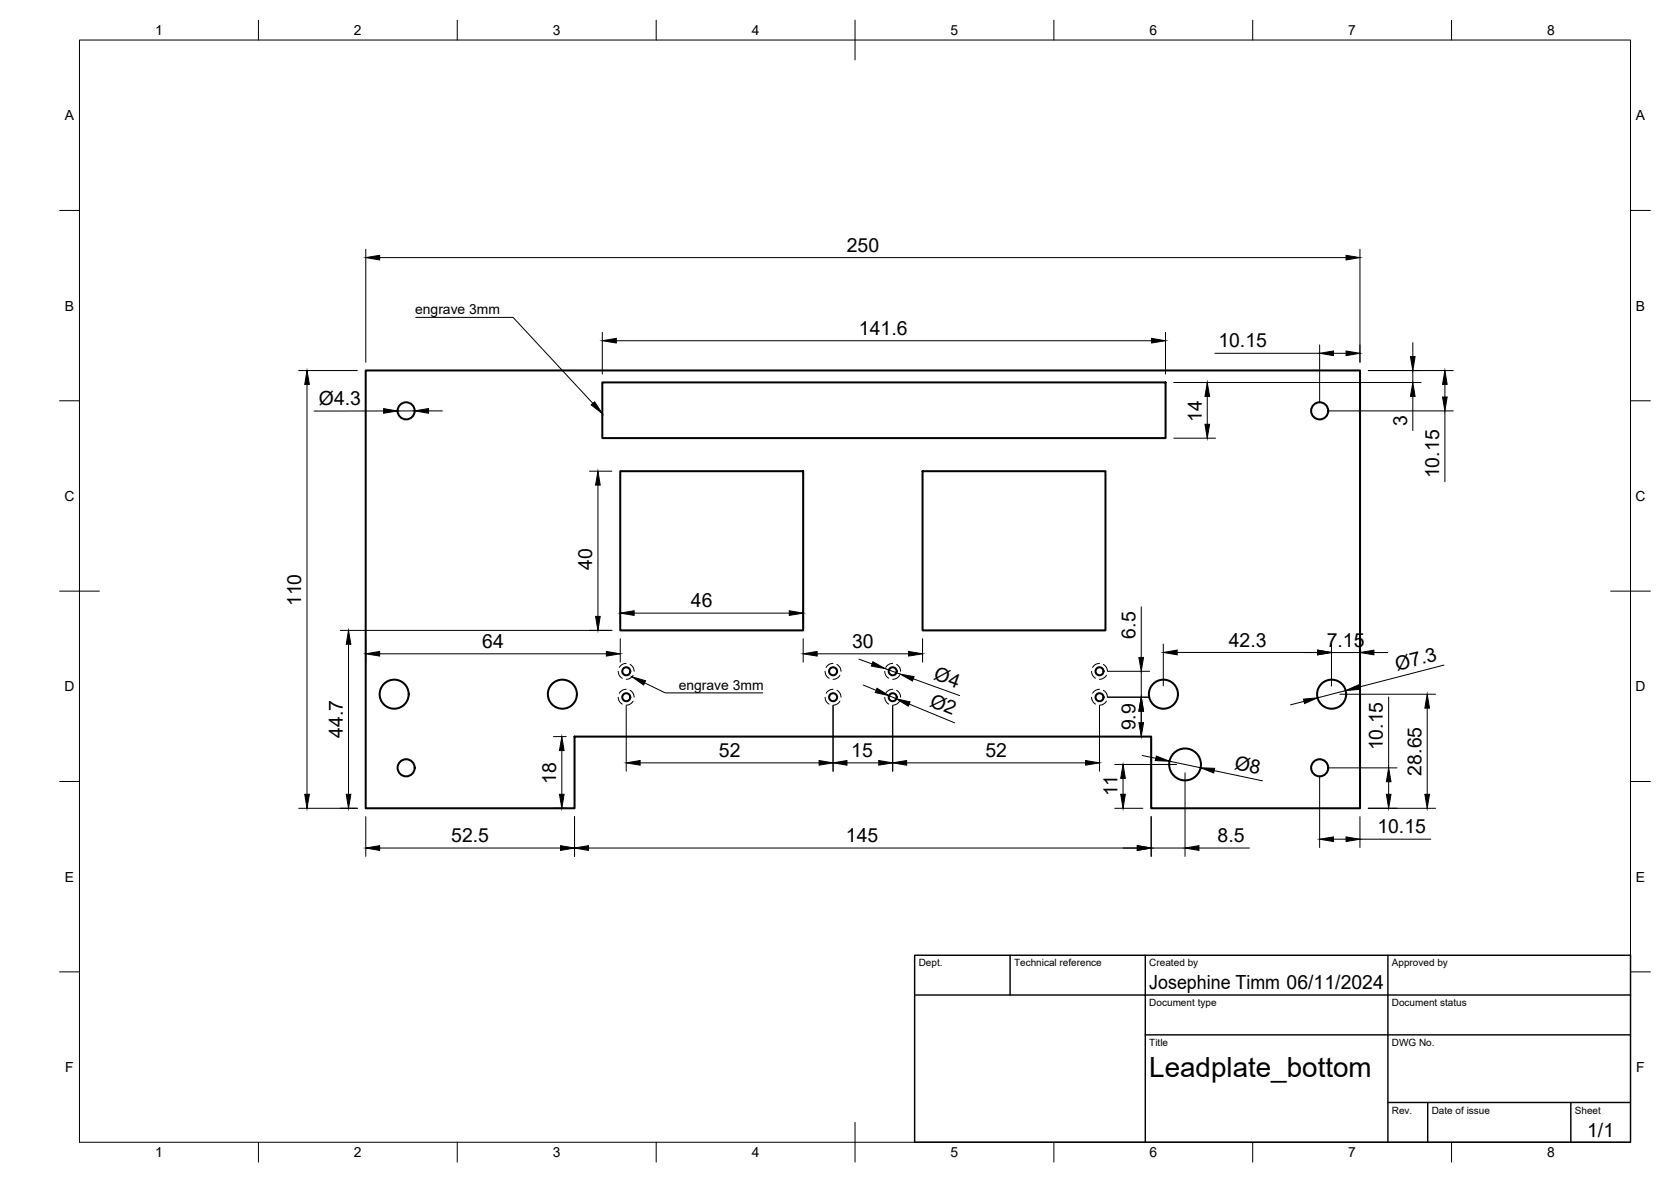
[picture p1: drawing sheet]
<svg xmlns="http://www.w3.org/2000/svg" width="420mm" height="297mm" viewBox="0 0 420 297" stroke-linecap="round" stroke-linejoin="round" font-family="sans-serif">
<!-- layer: Visible -->
<g fill="none" stroke="#000" stroke-width=".51">
<path d="M91.9 93.1h250.1v110h-52.5v-18h-145v18h-52.6zM151.4 96.1h141.7v14h-141.7zM156 118.4h46v40h-46zM232 118.4h46v40h-46z"/>
<circle cx="102.1" cy="103.2" r="2.15"/>
<circle cx="331.8" cy="103.2" r="2.15"/>
<circle cx="99.1" cy="174.5" r="3.7"/>
<circle cx="141.4" cy="174.5" r="3.7"/>
<circle cx="157.5" cy="175.2" r="1.01"/>
<circle cx="157.5" cy="168.7" r="1.01"/>
<circle cx="209.5" cy="168.7" r="1.01"/>
<circle cx="209.5" cy="175.2" r="1.01"/>
<circle cx="224.5" cy="175.2" r="1.01"/>
<circle cx="224.5" cy="168.7" r="1.01"/>
<circle cx="276.5" cy="168.7" r="1.01"/>
<circle cx="276.5" cy="175.2" r="1.01"/>
<circle cx="292.5" cy="174.5" r="3.7"/>
<circle cx="334.8" cy="174.5" r="3.7"/>
<circle cx="102.1" cy="193" r="2.15"/>
<circle cx="298" cy="192.1" r="4"/>
<circle cx="331.8" cy="193" r="2.15"/>
</g>
<!-- layer: Hidden -->
<g fill="none" stroke="#000" stroke-width=".25">
<path d="M155.4 168.7l.4 1.1 .7 .6M155.4 175.2l.4 1.1 .7 .6M157.4 166.7l-1.1 .4-.6 .6M157.4 173.2l-1.1 .4-.6 .6M158.4 167l.8 .8 .2 .9M158.4 173.5l.8 .8 .2 .9M159.2 169.7l-.7 .7-1 .3M159.2 176.2l-.7 .7-1 .3M207.5 175.2l.3 1.1 .7 .6M207.5 168.7l.3 1.1 .7 .6M209.4 173.2l-.8 .2-.9 .8M209.4 166.7l-.8 .2-.9 .8"/>
<path d="M210.4 173.5l.8 .8 .3 .9M210.4 167l.8 .8 .3 .9M211.2 176.2l-.7 .7-1 .3M211.2 169.7l-.7 .7-1 .3M222.5 168.7l.3 1.1 .7 .6M222.5 175.2l.3 1.1 .7 .6M224.5 166.7l-.9 .2-.9 .8M224.5 173.2l-.9 .2-.9 .8M225.4 167l.8 .8 .2 .9M225.4 173.5l.8 .8 .2 .9M226.2 169.7l-.7 .7-1 .3M226.2 176.2l-.7 .7-1 .3"/>
<path d="M274.5 175.2l.3 1.1 .7 .6M274.5 168.7l.3 1.1 .7 .6M276.5 173.2l-1.2 .4-.6 .6M276.5 166.7l-1.2 .4-.6 .6M277.5 173.5l.7 .8 .2 .9M277.5 167l.7 .8 .2 .9M278.2 176.2l-.7 .7-1 .3M278.2 169.7l-.7 .7-1 .3"/>
</g>
<!-- layer: BORDER -->
<g fill="none" stroke="#000" stroke-width=".25">
<path d="M20 10.1h390v276.9h-390zM65 5.1v5M115 5.1v5M165 5.1v5M215 5.1v10M265 5.1v5M315 5.1v5M365 5.1v5M15 52.9h5M410 52.9h5M15 100.7h5M410 100.7h5"/>
<path d="M15 148.6h10M405 148.6h10M15 196.4h5M410 196.4h5M15 244.2h5M410 244.2h5M65 287v5M115 287v5M165 287v5M215 282.1v9.9M265 287v5M315 287v5"/>
<path d="M365 287v5"/>
</g>
<!-- layer: TITLEBLOCK -->
<path d="M230 240.1h180v46.9h-180zM230 250h180M254 240.1v9.9M288 240.1v46.9M349 240.1v46.9M288 260.1h122M349 277.1h61M359 277.1v9.9M395 277.1v9.9" fill="none" stroke="#000" stroke-width=".36"/>
<!-- layer: FD_Dimensions -->
<g fill="none" stroke="#000" stroke-width=".25">
<path d="M92 62.6v28.4M95.5 64.7h243M341.9 62.6v28.4M75.1 93.1h14.8M77.2 96.6v103M151.4 83.5v10.5M155 85.6h134.6M293.1 83.5v10.5M295.1 96.1h62.2M303.6 99.6v7M305.5 88.8h26.3M331.8 86.7v14.5"/>
<path d="M335.3 88.8h3.2M344 93.1h21.4M355.2 86.1v3.5M355.2 93.1v3M355.2 99.6v8.6M363.3 96.6v3.2M96.5 103.3h-17.5M104.3 103.3h-4.4M107.8 103.3h3.5M148.2 118.4h5.7M295.1 110.1h10.5M333.9 103.3h31.5"/>
<path d="M363.3 103.3v17.8M150.3 121.9v33M85.5 158.4h68.4M156 152v4.3M159.4 154.1h39.1M202 152v4.3M287 152.5v12.7M87.6 161.9v37.7M92 160.5v5.9M95.5 164.3h57M156 160.5v5.9M157.5 177.3v16.5"/>
<path d="M202 160.5v5.9M205.5 164.3h23M209.5 177.3v16.5M216 165.7l3.3 1.1M217.1 172.2l3.2 1.3M222.6 168l3.7 1.4M223.5 174.8l1.9 .8M224.5 177.3v16.5M228.6 176.9l11.5 4.8M229.6 170.6l11.7 4.2M232 160.5v5.9M276.5 177.3v16.5"/>
<path d="M278.6 175.2h10.5M278.6 168.7h10.5M287 168.7v6.5M287 178.7v3.5M292.5 161.9v10.5M296 164h35.3M327.8 164h3.5M327.9 176.3l-3.4 .8M334.8 161.9v10.5M334.8 164h7.1M336.9 174.5h24.1M338.3 173.6l-7 1.8"/>
<path d="M341.9 164.1v2M345.5 164h3.5M349.2 175.2v17.8M358.9 178v21.6M363.1 167.1l-21.4 5.6M139.1 185.1h3.3M141.3 188.6v11M161 191.7h45M213 191.7h8M228 191.7h45M280.3 192.1h15.5M282.4 195.6v4"/>
<path d="M284.9 185.1h2.5M287.2 189.9l3.4 .7M294 191.3l7.9 1.6M298 194.2v21M305.3 193.7l12.1 2.5M331.8 195.1v17.9M333.9 193h17.4M349.2 196.5v3.1M75.1 203.1h14.8M92 205.2v10M95.5 213.1h45.4M139.1 203.1h3.3"/>
<path d="M144.5 205.2v10M148 213.1h138M280.3 203.1h7.1M289.5 205.2v10M289.5 213.1h8.5M301.5 213.1h12.7M335.3 210.9h3.2M341.9 205.2v7.8M341.9 210.9h17.9M344 203.1h17"/>
</g>
<g fill="#000" stroke="#000" stroke-width=".25">
<path d="M92 64.7l3.5-.5v1.1zM338.5 64.2l3.4 .5-3.4 .6zM77.2 93.1l.6 3.5h-1.2zM151.4 85.6l3.6-.6v1.2zM289.6 85l3.5 .6-3.5 .6zM303.6 96.1l.5 3.5h-1.1zM331.8 88.8l3.5-.6v1.2zM338.5 88.2l3.4 .6-3.4 .6zM354.6 89.6h1.2l-.6 3.5zM355.2 96.1l.6 3.5h-1.2zM363.3 93.1l.6 3.5h-1.2zM362.7 99.8h1.2l-.6 3.5z"/>
<path d="M96.5 102.7l3.4 .6-3.4 .6zM104.3 103.3l3.5-.6v1.2zM303 106.6h1.1l-.5 3.5zM150.3 118.4l.6 3.5h-1.1zM149.8 154.9h1.1l-.6 3.5zM156 154.1l3.4-.6v1.2zM198.5 153.5l3.5 .6-3.5 .6zM87.6 158.4l.6 3.5h-1.1zM92 164.3l3.5-.6v1.2zM152.5 163.7l3.5 .6-3.5 .6zM202 164.3l3.5-.6v1.2zM219.5 166.3l3.1 1.7-3.5-.6z"/>
<path d="M220.5 173l3 1.8-3.4-.8zM228.5 163.7l3.5 .6-3.5 .6zM225.4 175.6l3.4 .8-.4 1.1zM226.3 169.4l3.5 .6-.4 1.1zM287 175.2l.5 3.5h-1.1zM286.4 165.2h1.1l-.5 3.5zM292.5 164l3.5-.6v1.2zM327.7 175.7l3.6-.3-3.3 1.4zM331.3 163.4l3.5 .6-3.5 .6zM338.3 173.6l3.3-1.5 .3 1.1zM341.9 164l3.6-.6v1.2zM358.9 174.5l.5 3.5h-1.1z"/>
<path d="M76.6 199.6h1.2l-.6 3.5zM87.1 199.6h1.1l-.6 3.5zM140.7 199.6h1.1l-.5 3.5zM141.3 185.1l.5 3.5h-1.1zM157.5 191.7l3.5-.6v1.2zM206 191.1l3.5 .6-3.5 .6zM209.5 191.7l3.5-.6v1.2zM221 191.1l3.5 .6-3.5 .6zM224.5 191.7l3.5-.6v1.2zM273 191.1l3.5 .6-3.5 .6zM281.8 199.6h1.2l-.6 3.5zM282.4 192.1l.6 3.5h-1.2z"/>
<path d="M286.4 181.6h1.1l-.5 3.5zM290.7 190l3.3 1.3-3.5-.2zM301.9 192.9l3.5 .2-.2 1.1zM348.6 199.6h1.2l-.6 3.5zM349.2 193l.6 3.5h-1.2zM358.3 199.6h1.1l-.5 3.5zM92 213.1l3.5-.6v1.2zM140.9 212.5l3.6 .6-3.6 .6zM144.5 213.1l3.5-.6v1.2zM286 212.5l3.5 .6-3.5 .6zM298 213.1l3.5-.6v1.2zM331.8 210.9l3.5-.6v1.2z"/>
<path d="M338.5 210.3l3.4 .6-3.4 .6z"/>
</g>
<!-- layer: Leaders -->
<path d="M148.7 101.8l.8-.8 1.9 2.9zM158.9 170.1l3.4 1-.5 1z" fill="#000" stroke="#000" stroke-width=".25"/>
<path d="M104.5 79.8h24.5l20.1 21.6M162.1 171.6l5.2 2.5h24.5" fill="none" stroke="#000" stroke-width=".25"/>
<text font-size="7" x="289" y="270.6">Leadplate_bottom</text>
<g font-size="4.9">
<text x="212.9" y="63.3">250</text>
<text x="216" y="84.2">141.6</text>
<text x="306.3" y="87.3">10.15</text>
<text x="80.2" y="101.8">Ø4.3</text>
<text x="302.2" y="106" transform="rotate(-90 302.2 106)">14</text>
<text x="353.8" y="107" transform="rotate(-90 353.8 107)">3</text>
<text x="361.8" y="120.2" transform="rotate(-90 361.8 120.2)">10.15</text>
<text x="148.9" y="143.2" transform="rotate(-90 148.9 143.2)">40</text>
<text x="75.7" y="152.3" transform="rotate(-90 75.7 152.3)">110</text>
<text x="173.7" y="152.6">46</text>
<text x="285.5" y="160.5" transform="rotate(-90 285.5 160.5)">6.5</text>
<text x="121.3" y="162.8">64</text>
<text x="214.2" y="162.8">30</text>
<text x="309" y="162.5">42.3</text>
<text x="333.6" y="162.5">7.15</text>
<text x="234.6" y="170.7" transform="rotate(20 234.6 170.7)">Ø4</text>
<text x="351.3" y="168.6" transform="rotate(-14 351.3 168.6)">Ø7.3</text>
<text x="233.6" y="177.3" transform="rotate(23 233.6 177.3)">Ø2</text>
<text x="86.2" y="185.4" transform="rotate(-90 86.2 185.4)">44.7</text>
<text x="285.5" y="183.6" transform="rotate(-90 285.5 183.6)">9.9</text>
<text x="180.8" y="190.3">52</text>
<text x="214.1" y="190.3">15</text>
<text x="247.8" y="190.3">52</text>
<text x="347.7" y="188.6" transform="rotate(-90 347.7 188.6)">10.15</text>
<text x="139.8" y="197" transform="rotate(-90 139.8 197)">18</text>
<text x="310.2" y="193.1" transform="rotate(12 310.2 193.1)">Ø8</text>
<text x="357.4" y="194.9" transform="rotate(-90 357.4 194.9)">28.65</text>
<text x="281" y="200.2" transform="rotate(-90 281 200.2)">11</text>
<text x="346.3" y="209.4">10.15</text>
<text x="113.5" y="211.7">52.5</text>
<text x="212.7" y="211.7">145</text>
<text x="306.2" y="211.7">8.5</text>
<text x="289" y="248.5">Josephine Timm 06/11/2024</text>
<text x="399.1" y="285.7">1/1</text>
</g>
<g font-size="3.5">
<text x="39" y="8.8">1</text>
<text x="89" y="8.8">2</text>
<text x="139" y="8.8">3</text>
<text x="189" y="8.8">4</text>
<text x="239" y="8.8">5</text>
<text x="289" y="8.8">6</text>
<text x="339" y="8.8">7</text>
<text x="389" y="8.8">8</text>
<text x="16.3" y="30.2">A</text>
<text x="411.3" y="30.2">A</text>
<text x="16.3" y="78">B</text>
<text x="104.4" y="79">engrave 3mm</text>
<text x="411.3" y="78">B</text>
<text x="16.2" y="125.9">C</text>
<text x="411.2" y="125.9">C</text>
<text x="16.2" y="173.7">D</text>
<text x="170.6" y="173.4">engrave 3mm</text>
<text x="411.2" y="173.7">D</text>
<text x="16.3" y="221.6">E</text>
<text x="411.3" y="221.6">E</text>
<text x="16.4" y="269.4">F</text>
<text x="411.4" y="269.4">F</text>
<text x="39" y="290.8">1</text>
<text x="89" y="290.8">2</text>
<text x="139" y="290.8">3</text>
<text x="189" y="290.8">4</text>
<text x="239" y="290.8">5</text>
<text x="289" y="290.8">6</text>
<text x="339" y="290.8">7</text>
<text x="389" y="290.8">8</text>
</g>
<g font-size="2.5">
<text x="231" y="242.9">Dept.</text>
<text x="255" y="242.9">Technical reference</text>
<text x="289" y="242.9">Created by</text>
<text x="350" y="242.9">Approved by</text>
<text x="289" y="252.8">Document type</text>
<text x="350" y="252.8">Document status</text>
<text x="289" y="262.9">Title</text>
<text x="350" y="262.9">DWG No.</text>
<text x="350" y="279.9">Rev.</text>
<text x="360" y="279.9">Date of issue</text>
<text x="396" y="279.9">Sheet</text>
</g>
</svg>
